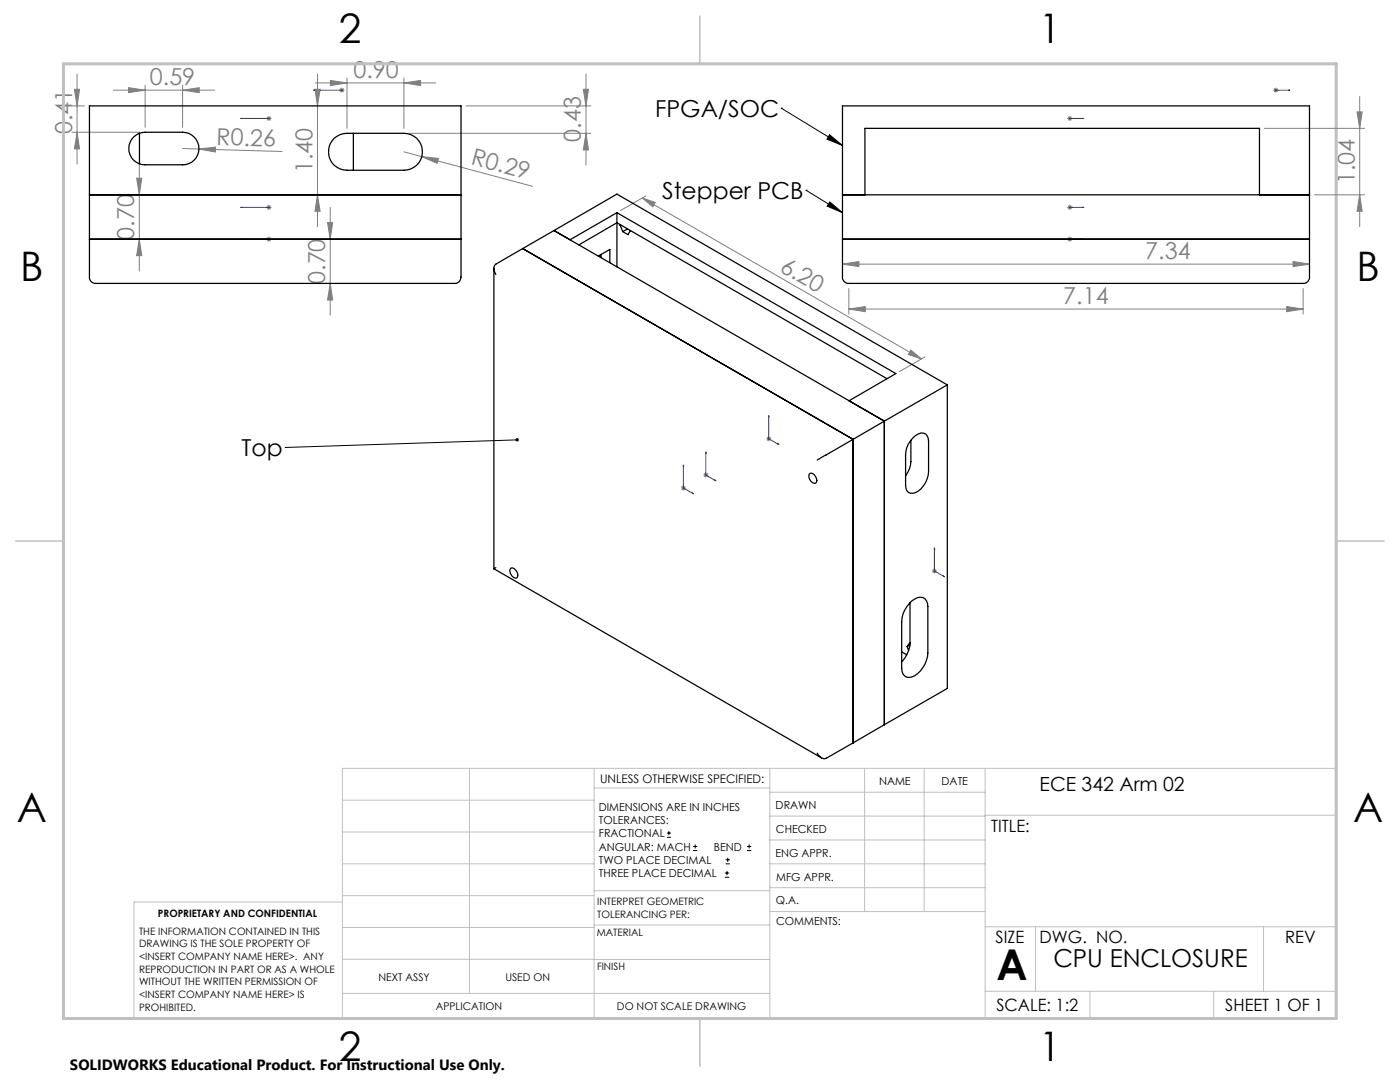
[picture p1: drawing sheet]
<svg xmlns="http://www.w3.org/2000/svg" width="279mm" height="216mm" viewBox="0 0 279 216" stroke-linecap="round" stroke-linejoin="round" font-family="sans-serif">
<g fill="none" stroke="#000" stroke-width=".2">
<path d="M155.9 21.6h.1M155.9 21.6l12.2 7.4M160.9 38h.1M160.9 38l7.2 4.4M165.6 26.9l2.5 2.1-3.1-1.2zM165.6 40.3l2.5 2.1-3-1.3zM56.9 89.3h.1M103.2 87.8l-46.3 1.5M133.1 167.1h.8M133.1 166.2h.8M133.5 165.8v.9M138.3 169.7h.8"/>
<path d="M138.3 168.9h.8M138.7 168.5v.8M144.7 175h.8M144.7 174.2h.8M144.8 172.4h.9M144.8 171.6h.9M145.1 173.8v.8M145.2 171.1v.9M149.1 169.7h.8M149.1 168.9h.8M149.5 168.5v.8"/>
</g>
<g fill="none" stroke="#00f" stroke-width=".2">
<path d="M62.6 18h.3h-.3M62.6 18h5.6M68.2 18h.1zM68.2 18h.1M254.5 18h.2zM254.6 18h.1M254.6 18h2.8M257.4 18h-.3h.3M48 23.6h.3h-.3M48 23.6h5.7M53.6 23.6h.1zM53.7 23.6h.1"/>
<path d="M213.4 23.6h.2zM213.5 23.6h.1M213.5 23.6h2.8M216.3 23.6h-.3h.3M48 47.7h.3h-.3M48 41.4h.3h-.3M48 47.7h5.7M48 41.4h5.7M53.6 47.7h.1zM53.6 41.4h.1zM53.7 47.7h.1M53.7 41.4h.1"/>
<path d="M213.4 47.7h.2zM213.4 41.4h.2zM213.5 47.7h.1M213.5 41.4h.1M213.5 47.7h2.8M213.5 41.4h2.8M216.3 47.7h-.3h.3M216.3 41.4h-.3h.3M136.4 92.8v4.6l2 1.1M136.4 92.8l.1 .2zM138.2 98.4l.2 .1zM140.9 90.2v4.6l2 1.2"/>
<path d="M140.9 90.2v.3zM142.7 95.8l.2 .2zM153.4 82.9v4.7l2 1.1M153.4 82.9l.1 .3zM155.2 88.5l.2 .2h-.2zM186.5 109.3v4.6l2 1.2M186.5 109.3v.3zM188.3 114.9l.2 .2-.2-.1z"/>
</g>
<g fill="none" stroke="#808080" stroke-width=".2">
<path d="M14.9 17.8h1l-.5 3.3zM15.4 14.8v17.9M22.6 18h20.2M25.6 17.5l3.4 .5-3.4 .5zM29 17v8.4M36.4 18l3.4-.5v1zM36.4 17v8.4M62.9 17.8h1l-.5 3.3zM62.9 16.5h24.1M63.4 14.8v30.4M65.9 16.1l3.4 .4-3.4 .6zM67.7 18h1.1"/>
<path d="M67.9 17.6l.7 .7M68.2 17.5v1M68.6 17.6l-.7 .7M69.3 15.6v10M80.6 16.5l3.3-.4v1zM80.6 15.6v10M116.4 17.8h1l-.5 3.3zM116.9 14.8v18.1M254.1 18h1M254.2 17.6l.8 .7M254.6 17.5v1M255 17.6l-.8 .7"/>
<path d="M271.4 19.3v25.9M14.4 26.4h13.5M14.4 21.1h2.4M15.4 26.4l.5 3.3h-1zM27.3 35.6h1l-.5 3.3zM27.8 32.5v21.6M36.4 29.6l3.3 .1M39.7 29.7l3.3-.3v.9zM39.7 29.7l16.6 .5M53.2 23.6h1M53.3 23.3l.7 .7M53.7 23.1v1"/>
<path d="M54 23.3l-.7 .7M63.4 38.9l.5 3.3h-1zM80.6 30.3l25.7 6.9M81.6 26.6h36.3M84.2 31.3l3.3 .3-.3 1zM93 21.1h24.9M116.9 26.6l.5 3.3h-1zM128.2 39.5l55.7 32.1M128.2 39.5l2.6 .9-.5 .9zM128.9 39.1l-5.1 2.9M213 23.6h1M213.1 23.3l.8 .7"/>
<path d="M213.5 23.1v1M213.9 23.3l-.8 .7M252.3 25.6h20M262.4 38.9h9.9M270.8 22.3h1.1l-.5 3.3zM271.4 38.9l.5 3.3h-1.1zM27.8 47.7l.5 3.3h-1zM53.2 47.7h1M53.2 41.4h1M53.3 47.4l.7 .7M53.3 41l.7 .7M53.7 40.9v1"/>
<path d="M53.7 47.2v1M54 47.4l-.7 .7M54 41l-.7 .7M65.4 44.4h1l-.5 3.3zM65.9 56.6l.5 3.3h-1zM65.9 41.4v21.5M168.1 52.7l3.3-.5v1zM168.1 52.7h93.2M169.4 57.6v5.1M213 47.7h1M213 41.4h1M213.1 47.4l.8 .7"/>
<path d="M213.1 41l.8 .7M213.5 40.9v1M213.5 47.2v1M213.9 47.4l-.8 .7M213.9 41l-.8 .7M258.1 52.2l3.2 .5-3.2 .5zM260.1 57.6v5.1M169.4 61.7l3.3-.5v1zM169.4 61.7h90.7M181.8 69.8l2.1 1.8-2.6-.9zM184.6 71.2l-5.1 3M256.8 61.2l3.3 .5-3.3 .5z"/>
<path d="M135.9 97.4h1M136 97l.7 .8M136.4 96.9v1M136.7 97l-.7 .8M140.4 94.8h1M140.5 94.4l.8 .7M140.9 94.3v1M141.3 94.4l-.8 .7M152.9 87.6h1M153.1 87.2l.7 .7M153.4 87.1v1M153.8 87.2l-.7 .7"/>
<path d="M186 113.9h1M186.1 113.6l.7 .7M186.5 113.5v.9M186.8 113.6l-.7 .7"/>
</g>
<g fill="none" stroke="#c0c0c0" stroke-width=".2">
<path d="M68.3 159.7h50.3M93.7 153.3v44.9M118.6 153.3v49.9M118.6 157.2h35M153.6 153.3v49.9M153.6 158.1h43M172.5 153.3v28.6M184.4 153.3v28.6M196.6 153.3v49.9M68.3 180h-41.6v23.2h240v-49.9h-198.4v49.9M68.3 166h50.3M68.3 178.7h50.3"/>
<path d="M68.3 172.4h50.3M118.6 177.7h35M153.6 162.8h43M153.6 177.1h43M153.6 172.4h43M153.6 167.6h43M196.6 162.7h70.1M68.3 198.2h85.3M68.3 191.4l85.3 .1M68.3 185.1h50.3M118.6 184.6h35M153.6 181.9h43"/>
<path d="M196.6 184.9h70.1M196.6 197.8h70.1M206.7 184.9v12.9M217.5 197.8v5.4M242.2 197.8v5.4M252.2 184.9v12.9"/>
</g>
<path d="M139.7 3.2v9.5M3.1 107.9h9.6M266.7 107.9h9.5M139.7 203.2v9.6" fill="none" stroke="#c0c0c0" stroke-width=".3"/>
<path d="M12.7 12.7h254v190.5h-254z" fill="none" stroke="#c0c0c0" stroke-width=".6"/>
<path d="M102.9 87.6a.33 .33 0 0 0 .2 .5 .33 .33 0 0 0 .4-.4l-.3 .1 .3-.1a.32 .32 0 0 0-.2-.3 .32 .32 0 0 0-.4 .2zM165.6 40.3l2.5 2.1-3-1.3zM165.6 26.9l2.5 2.1-3.1-1.2z" fill="#000"/>
<g fill="#00f">
<path d="M188.3 114.9l.2 .2-.2-.1zM186.5 109.3v.3zM138.2 98.4l.2 .1zM136.4 92.8l.1 .2zM155.2 88.5l.2 .2h-.2zM153.4 82.9l.1 .3zM142.7 95.8l.2 .2zM140.9 90.2v.3z"/>
<path d="M257.1 18h.3zM254.5 18h.2zM216 47.7h.3zM213.4 47.7h.2zM216 23.6h.3zM213.4 23.6h.2zM216 41.4h.3zM213.4 41.4h.2zM68.2 18h.1zM62.6 18h.3zM53.6 47.7h.1zM48 47.7h.3zM53.6 23.6h.1zM48 23.6h.3zM53.6 41.4h.1zM48 41.4h.3z"/>
</g>
<g fill="#808080">
<path d="M84.2 31.3l3.3 .3-.3 1z"/>
<path d="M39.7 29.7l3.3-.3v.9z"/>
<path d="M181.8 69.8l2.1 1.8-2.6-.9zM128.2 39.5l2.6 .9-.5 .9z"/>
<path d="M256.8 61.2l3.3 .5-3.3 .5zM169.4 61.7l3.3-.5v1zM258.1 52.2l3.2 .5-3.2 .5zM168.1 52.7l3.3-.5v1zM80.6 16.5l3.3-.4v1zM65.9 16.1l3.4 .4-3.4 .6zM36.4 18l3.4-.5v1zM25.6 17.5l3.4 .5-3.4 .5z"/>
<path d="M271.4 38.9l.5 3.3h-1.1zM270.8 22.3h1.1l-.5 3.3z"/>
<path d="M15.4 26.4l.5 3.3h-1zM14.9 17.8h1l-.5 3.3zM116.9 26.6l.5 3.3h-1zM116.4 17.8h1l-.5 3.3zM65.9 56.6l.5 3.3h-1zM65.4 44.4h1l-.5 3.3z"/>
<path d="M27.8 47.7l.5 3.3h-1zM27.3 35.6h1l-.5 3.3z"/>
<path d="M62.9 17.8h1l-.5 3.3zM63.4 38.9l.5 3.3h-1z"/>
</g>
<g fill="none" stroke="#000" stroke-width=".25">
<path d="M17.9 21.1h74.1v34.2a1.21 1.21 0 0 1-1.3 1.3h-71.6a1.2 1.2 0 0 1-1.2-1.3zM17.9 38.9h74.1M26.7 27.3a3.1 3.1 0 0 1 2.3-.9h7.4a3.2 3.2 0 0 1 3.3 3.2 3.2 3.2 0 0 1-3.3 3.3h-7.4a3.2 3.2 0 0 1-3-2 3.2 3.2 0 0 1 .7-3.6zM27.8 26.6v6.1M66.7 27.6a3.8 3.8 0 0 1 2.6-1h11.3a3.7 3.7 0 0 1 3.7 3.7 3.7 3.7 0 0 1-3.7 3.7h-11.3a3.7 3.7 0 0 1-3.5-2.4 3.7 3.7 0 0 1 .9-4zM70.5 26.6v7.4M168.1 21.1h93.2v34.2a1.2 1.2 0 0 1-1.2 1.3h-90.7a1.21 1.21 0 0 1-1.3-1.3zM168.1 38.9h93.2M172.6 38.9v-13.3h78.8v13.3M17.9 47.7h74.1M98.6 53.5v60M104.3 49.6l-5.3 3.1a1.54 1.54 0 0 0 0 2.1"/>
<path d="M104.3 49.6l66 38.1v60.5M110.6 46l-6.3 3.6M110.6 46l65.9 38M110.6 46l12.5-7.3 66 38.1M115.5 48.9l7.6-4.4 53.9 31.1M119.4 51.1l2.3-1.3v2.6M119.9 50.8v.6M123.1 42.4l-9.3 5.4-3.2-1.8M123.1 42.4l55.7 32.1-9.4 5.5 7.1 4M123.1 42.4v10.8M123.8 44.9l.5 1.3M123.8 44.9h.1"/>
<path d="M125.2 45.7l-.9 .5M125.8 46l-.5 .8-1-.6M168.1 47.7h93.2M189.1 76.8v60.6l-12.6 7.2M189.1 76.8l-12.6 7.2M161.5 94.7l.1-.2a1.29 1.29 0 0 1 1.2 1.9 1.36 1.36 0 0 1-1.3-1.7zM176.5 84l-13.4 7.8M176.5 84v60.6M181.8 87.8v4.3a5.2 5.2 0 0 1-1.1 2.9M182.2 87.3a2.21 2.21 0 0 1 2.5-.7l.5 .9 .1 .5v6.2a4.6 4.6 0 0 1-3.1 4.2 1.3 1.3 0 0 1-1.5-1.6v-6.1a4.8 4.8 0 0 1 1.5-3.4zM98.6 113.5l65.4 37.7M99 113.3l-.4 .2"/>
<path d="M102 113.3a1.32 1.32 0 0 1 1.1 2 1.32 1.32 0 0 1-1.1-2zM182 119.9a2.11 2.11 0 0 1 2.6-.4l.5 .9 .1 .6v9.3a5.6 5.6 0 0 1-3.2 4.8 1.52 1.52 0 0 1-2-1.8v-9.3a5.9 5.9 0 0 1 2-4.1zM180 130.1l1 .6M181 129l.3 .8M181.6 120.3v8a6 6 0 0 1-1.6 3.7M181.6 128.3l-.6 .7M181.6 128.7l-.6 .3M170.3 148.2l-5.4 3.1a1.52 1.52 0 0 1-1.8-1M176.5 144.6l-6.2 3.6"/>
</g>
<text font-size="8.5" x="198.9" y="195.5">A</text>
<g font-size="8.1">
<text x="67.6" y="8.5">2</text>
<text x="207.3" y="8.5">1</text>
<text x="4" y="56.1">B</text>
<text x="270.7" y="56.1">B</text>
<text x="3.3" y="164.1">A</text>
<text x="270" y="164.1">A</text>
<text x="67.6" y="211.7">2</text>
<text x="207.3" y="211.7">1</text>
</g>
<text font-size="4.9" x="210.2" y="193">CPU ENCLOSURE</text>
<g font-size="4.7" fill="#808080">
<text x="29.9" y="17">0.59</text>
<text x="70.5" y="15.5">0.90</text>
<text x="14.4" y="26.8" transform="rotate(-90 14.4 26.8)">0.41</text>
<text x="43.2" y="28.9" transform="rotate(2 43.2 28.9)">R0.26</text>
<text x="115.9" y="28.3" transform="rotate(-90 115.9 28.3)">0.43</text>
<text x="62.4" y="34.5" transform="rotate(-90 62.4 34.5)">1.40</text>
<text x="93.8" y="32.8" transform="rotate(15 93.8 32.8)">R0.29</text>
<text x="270.4" y="36.8" transform="rotate(-90 270.4 36.8)">1.04</text>
<text x="26.8" y="47.9" transform="rotate(-90 26.8 47.9)">0.70</text>
<text x="228.6" y="51.7">7.34</text>
<text x="64.9" y="56.7" transform="rotate(-90 64.9 56.7)">0.70</text>
<text x="155.4" y="54" transform="rotate(30 155.4 54)">6.20</text>
<text x="212.2" y="60.6">7.14</text>
</g>
<g font-size="4.7">
<text x="130.7" y="23.3">FPGA/SOC</text>
<text x="132.1" y="39.7">Stepper PCB</text>
<text x="48.2" y="91">Top</text>
</g>
<text font-size="3.9" x="207.5" y="157.8">ECE 342 Arm 02</text>
<g font-size="3.4">
<text x="197.8" y="166">TITLE:</text>
<text x="198.7" y="188.1">SIZE</text>
<text x="207.5" y="188.1">DWG. NO.</text>
<text x="256.5" y="188.2">REV</text>
<text x="198.8" y="201.7">SCALE: 1:2</text>
<text x="244.5" y="201.7">SHEET 1 OF 1</text>
</g>
<text font-size="3" x="14" y="213.5">SOLIDWORKS Educational Product. For Instructional Use Only.</text>
<text font-size="2.4" x="119.8" y="156.2">UNLESS OTHERWISE SPECIFIED:</text>
<g font-size="2.2">
<text x="119.5" y="161.8">DIMENSIONS ARE IN INCHES</text>
<text x="154.8" y="161.4">DRAWN</text>
<text x="175.4" y="156.6">NAME</text>
<text x="187.9" y="156.7">DATE</text>
<text x="119.5" y="164.4">TOLERANCES:</text>
<text x="119.5" y="167.1">FRACTIONAL</text>
<text x="154.9" y="166.3">CHECKED</text>
<text x="119.5" y="169.7">ANGULAR: MACH</text>
<text x="119.5" y="172.4">TWO PLACE DECIMAL</text>
<text x="142.5" y="169.7">BEND</text>
<text x="154.8" y="170.9">ENG APPR.</text>
<text x="119.5" y="175">THREE PLACE DECIMAL</text>
<text x="154.9" y="175.7">MFG APPR.</text>
<text x="154.9" y="180.4">Q.A.</text>
<text x="154.9" y="184.6">COMMENTS:</text>
</g>
<g font-size="2.1">
<text x="75.5" y="195.7">NEXT ASSY</text>
<text x="100.9" y="195.7">USED ON</text>
<text x="86.9" y="201.5">APPLICATION</text>
<text x="123.1" y="201.6">DO NOT SCALE DRAWING</text>
</g>
<g font-size="2">
<text x="31.5" y="182.9">PROPRIETARY AND CONFIDENTIAL</text>
<text x="119.2" y="180.6">INTERPRET GEOMETRIC</text>
<text x="119.2" y="183.1">TOLERANCING PER:</text>
<text x="27.8" y="186.5">THE INFORMATION CONTAINED IN THIS</text>
<text x="27.8" y="189">DRAWING IS THE SOLE PROPERTY OF</text>
<text x="27.8" y="191.6">&lt;INSERT COMPANY NAME HERE&gt;. ANY</text>
<text x="119.1" y="186.7">MATERIAL</text>
<text x="27.8" y="194.1">REPRODUCTION IN PART OR AS A WHOLE</text>
<text x="27.8" y="196.6">WITHOUT THE WRITTEN PERMISSION OF</text>
<text x="119.1" y="193.5">FINISH</text>
<text x="27.8" y="199.1">&lt;INSERT COMPANY NAME HERE&gt; IS</text>
<text x="27.8" y="201.7">PROHIBITED.</text>
</g>
</svg>
